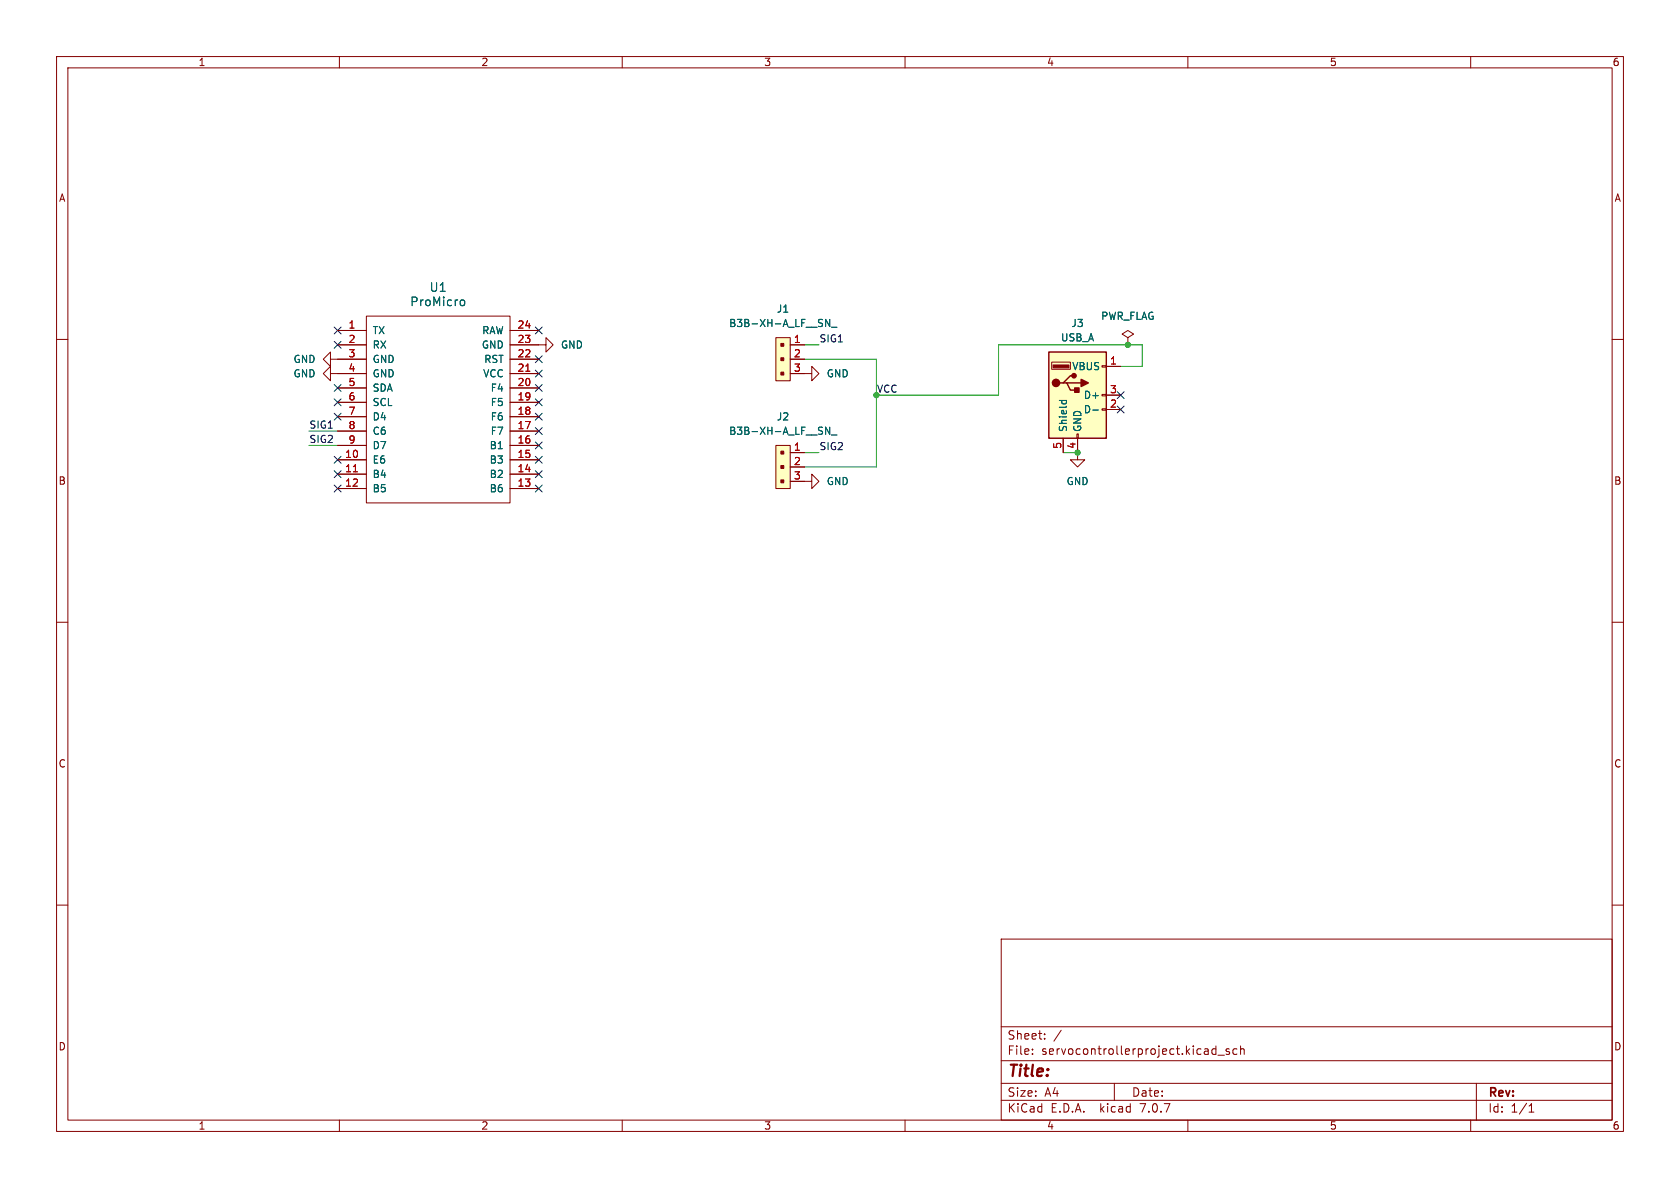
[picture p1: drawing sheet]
<svg xmlns="http://www.w3.org/2000/svg" width="297mm" height="210mm" viewBox="0 0 297 210" stroke-linecap="round" stroke-linejoin="round" font-family="sans-serif">
<g fill="none" stroke="#840000" stroke-width=".18">
<path d="M10 10h277v190h-277zM12 12h273v186h-273zM60 10v2M110 10v2M160 10v2M210 10v2M260 10v2M10 60h2M59.7 58.4h5.1M64.8 55.9h25.4v33h-25.4zM90.2 58.4h5M137.2 59.7h2.5v7.6h-2.5z"/>
<path d="M199.4 59.7l1-.6-1-.7-1 .7 1 .6v1.3M285 60h2M58.4 66v-1.2l-1.3 1.2 1.3 1.3v-1.3h6.4M58.4 63.5v-1.3l-1.3 1.3 1.3 1.3v-1.3h6.4M59.7 61h5.1M59.7 78.7h5.1M59.7 76.2h5.1M59.7 73.7h5.1M59.7 71.1h5.1M59.7 68.6h5.1M90.2 61h6.3v-1.3l1.3 1.3-1.3 1.2v-1.2M90.2 63.5h5"/>
<path d="M90.2 66h5M90.2 78.7h5M90.2 76.2h5M90.2 73.7h5M90.2 71.1h5M90.2 68.6h5M137.2 78.7h2.5v7.7h-2.5zM139.7 66h3.8v-1.2l1.3 1.2-1.3 1.3v-1.3M139.7 61h2.5M139.7 63.5h2.5M185.9 64h3.3v1.3h-3.3zM188 77.5v2.5"/>
<path d="M190.4 76.7h.2v.8h-.2zM190.5 77.5v3.8h1.3l-1.3 1.3-1.3-1.3h1.3M194.8 72.3h.8v.2h-.8zM194.8 69.7h.8v.3h-.8zM194.8 64.6h.8v.3h-.8zM195.6 64.8h2.5M195.6 72.4h2.5M195.6 69.9h2.5M199.4 61h.1M59.7 81.3h5.1M59.7 83.8h5.1M59.7 86.4h5.1"/>
<path d="M90.2 81.3h5M90.2 83.8h5M90.2 86.4h5M139.7 85.1h3.8v-1.3l1.3 1.3-1.3 1.3v-1.3M139.7 80h2.5M139.7 82.6h2.5M10 110h2M285 110h2M10 160h2M285 160h2M177 166h108v32h-108zM60 198v2"/>
<path d="M110 198v2M160 198v2M177 194.5h108M177 191.5h108M177 187.5h108M177 181.5h108M182.5 186.3v.1M182.5 185.5v.1M184.7 183.6v.1M184.7 182.8v.1M187.6 182.1l-1.3 2M197 191.5v3"/>
<path d="M210 198v2M214.4 186.3h.6M214.4 185.5h.6M215 184.9v1.5M215.3 186.5h1.2M217.3 185.5l-.3-.1-.3 .2 .1 .2 .5 .2v.3h-.6M218.7 185.5l-.5-.1-.2 .3v.4l.1 .2h.6M219.3 185.5l.2-.1 .4 .1 .1 .9M219.3 184.9v1.5M260 198v2M261 191.5v6.5M270.3 196.6h.9"/>
<path d="M270.3 195.5l.4-.4v1.5"/>
</g>
<g fill="#ffffc2" stroke="#ffffc2" stroke-width=".18">
<path d="M185.4 62.2h10.2v15.3h-10.2z"/>
<path d="M137.2 59.7h2.5v7.6h-2.5z"/>
<path d="M137.2 78.7h2.5v7.7h-2.5z"/>
</g>
<path d="M185.4 62.2h10.2v15.3h-10.2zM188 67.7h.6l.6 1.3h1.3M188.6 67.7h2.5M189.9 66.4h-.7l-1.2 1.3h-.7" fill="none" stroke="#840000" stroke-width=".25"/>
<g fill="#840000" stroke="#840000" stroke-width=".25">
<path d="M191.1 67.1l1.3 .6-1.3 .6z"/>
<path d="M190 68.6h.8v.7h-.8z"/>
<circle cx="186.7" cy="67.7" r=".63"/>
<circle cx="189.9" cy="66.4" r=".38"/>
</g>
<g fill="#840000" stroke="#840000" stroke-width=".18">
<path d="M186.2 64.5h2.8v.5h-2.8z"/>
<path d="M138 60.7h.6v.5h-.6z"/>
<path d="M138 63.2h.6v.6h-.6z"/>
<path d="M138 65.8h.6v.5h-.6z"/>
<path d="M138 79.8h.6v.5h-.6z"/>
<path d="M138 82.3h.6v.5h-.6z"/>
<path d="M138 84.8h.6v.5h-.6z"/>
</g>
<path d="M81.5 53.1l.4-.1 .3 .3-.1 .6-.2 .1h-.4M146 56.5l.7 1.2v-1.2M147 57.9h1M146 75.5l.7 1.3v-1.3M147 76.9h1M187.3 70.8h1.2M187.8 70.8l-.1 .4M188.5 70.8v.4M193.2 72.5h1" fill="none" stroke="#006464" stroke-width=".18"/>
<path d="M93 65.6h.7M62.5 83.4h.7" fill="none" stroke="#a90000" stroke-width=".18"/>
<path d="M54.6 76.2h5.1M54.6 78.7h5.1M142.2 63.5h12.7v19.1h-12.7M142.2 61h2.6M198.1 64.8h3.8v-3.8h-25.4v8.9h-21.6M142.2 80h2.6M188 80h2.5" fill="none" stroke="#009600" stroke-width=".18"/>
<g fill="none" stroke="#000084" stroke-width=".18">
<path d="M59.1 57.8l1.2 1.2M60.3 57.8l-1.2 1.2M94.6 57.8l1.3 1.2M95.9 57.8l-1.3 1.2M59.1 68l1.2 1.2M59.1 73.1l1.2 1.2M59.1 70.5l1.2 1.2M59.1 60.4l1.2 1.2M60.3 68l-1.2 1.2M60.3 73.1l-1.2 1.2M60.3 70.5l-1.2 1.2M60.3 60.4l-1.2 1.2"/>
<path d="M94.6 68l1.3 1.2M94.6 65.4l1.3 1.2M94.6 62.9l1.3 1.2M94.6 78.1l1.3 1.2M94.6 75.6l1.3 1.2M94.6 73.1l1.3 1.2M94.6 70.5l1.3 1.2M95.9 68l-1.3 1.2M95.9 65.4l-1.3 1.2M95.9 62.9l-1.3 1.2M95.9 78.1l-1.3 1.2M95.9 75.6l-1.3 1.2"/>
<path d="M95.9 73.1l-1.3 1.2M95.9 70.5l-1.3 1.2M197.5 71.8l1.2 1.2M197.5 69.2l1.2 1.3M198.7 71.8l-1.2 1.2M198.7 69.2l-1.2 1.3M59.1 80.7l1.2 1.2M59.1 83.2l1.2 1.2M59.1 85.8l1.2 1.2M60.3 80.7l-1.2 1.2M60.3 83.2l-1.2 1.2M60.3 85.8l-1.2 1.2"/>
<path d="M94.6 80.7l1.3 1.2M94.6 85.8l1.3 1.2M94.6 83.2l1.3 1.2M95.9 80.7l-1.3 1.2M95.9 85.8l-1.3 1.2M95.9 83.2l-1.3 1.2"/>
</g>
<g fill="#009600" stroke="#009600" stroke-width=".18">
<circle cx="190.5" cy="80" r=".46"/>
<circle cx="154.9" cy="69.9" r=".46"/>
<circle cx="199.4" cy="61" r=".46"/>
</g>
<text font-size="2.8" fill="#840000" x="178" y="190.9">Title:</text>
<g font-size="2.1" fill="#006464">
<text x="75.9" y="51.8">U1</text>
<text x="72.4" y="54.3">ProMicro</text>
</g>
<g font-size="2.1" fill="#840000">
<text x="178" y="184">Sheet:</text>
<text x="178" y="186.7">File:</text>
<text x="184.1" y="186.7">servocontrollerproject.kicad_sch</text>
<text x="178" y="196.9">KiCad</text>
<text x="178" y="194.1">Size:</text>
<text x="184.7" y="194.1">A4</text>
<text x="185.7" y="196.9">E.D.A.</text>
<text x="194.6" y="196.9">kicad</text>
<text x="200" y="194.1">Date:</text>
<text x="201.8" y="196.9">7.0.7</text>
<text x="263" y="194.3">Rev:</text>
<text x="263" y="196.9">Id:</text>
<text x="267.1" y="196.9">1/1</text>
</g>
<g font-size="1.8" fill="#840000">
<text x="35" y="11.9">1</text>
<text x="85" y="11.9">2</text>
<text x="135" y="11.9">3</text>
<text x="185" y="11.9">4</text>
<text x="235" y="11.9">5</text>
<text x="285" y="11.9">6</text>
<text x="10.3" y="35.9">A</text>
<text x="285.3" y="35.9">A</text>
<text x="10.3" y="85.9">B</text>
<text x="285.3" y="85.9">B</text>
<text x="10.3" y="135.9">C</text>
<text x="285.3" y="135.9">C</text>
<text x="10.3" y="185.9">D</text>
<text x="285.3" y="185.9">D</text>
<text x="35" y="199.9">1</text>
<text x="85" y="199.9">2</text>
<text x="135" y="199.9">3</text>
<text x="185" y="199.9">4</text>
<text x="235" y="199.9">5</text>
<text x="285" y="199.9">6</text>
</g>
<g font-size="1.8" fill="#a90000">
<text x="61.5" y="58.2">1</text>
<text x="91.4" y="58.2">24</text>
<text x="61.5" y="60.7">2</text>
<text x="61.5" y="63.2">3</text>
<text x="61.5" y="65.8">4</text>
<text x="91.4" y="65.8">21</text>
<text x="91.4" y="63.2">22</text>
<text x="91.4" y="60.7">23</text>
<text x="140.3" y="60.7">1</text>
<text x="140.3" y="63.2">2</text>
<text x="140.3" y="65.8">3</text>
<text x="196.1" y="64.5">1</text>
<text x="61.5" y="68.3">5</text>
<text x="61.5" y="70.9">6</text>
<text x="91.4" y="70.9">19</text>
<text x="91.4" y="68.3">20</text>
<text x="196.1" y="69.6">3</text>
<text x="61.5" y="73.4">7</text>
<text x="61.5" y="75.9">8</text>
<text x="91.4" y="75.9">17</text>
<text x="91.4" y="73.4">18</text>
<text x="196.1" y="72.1">2</text>
<text x="60.9" y="81">10</text>
<text x="60.9" y="83.6">11</text>
<text x="61.5" y="78.5">9</text>
<text x="91.4" y="83.6">14</text>
<text x="91.4" y="81">15</text>
<text x="91.4" y="78.5">16</text>
<text x="140.3" y="79.8">1</text>
<text x="140.3" y="82.3">2</text>
<text x="187.7" y="79.4" transform="rotate(-90 187.7 79.4)">5</text>
<text x="190.2" y="79.4" transform="rotate(-90 190.2 79.4)">4</text>
<text x="60.9" y="86.1">12</text>
<text x="91.4" y="86.1">13</text>
<text x="140.3" y="84.8">3</text>
</g>
<g font-size="1.8" fill="#006464">
<text x="65.8" y="59.3">TX</text>
<text x="85.1" y="59.3">RAW</text>
<text x="128.8" y="58">B3B-XH-A_LF__SN_</text>
<text x="137.2" y="55.5">J1</text>
<text x="189.3" y="58">J3</text>
<text x="194.6" y="56.7">PWR_FLAG</text>
<text x="51.8" y="64.4">GND</text>
<text x="65.8" y="61.8">RX</text>
<text x="65.8" y="64.4">GND</text>
<text x="85.1" y="61.8">GND</text>
<text x="85.5" y="64.4">RST</text>
<text x="99.1" y="61.8">GND</text>
<text x="187.5" y="60.6">USB_A</text>
<text x="189.5" y="65.6">VBUS</text>
<text x="51.8" y="66.9">GND</text>
<text x="65.8" y="66.9">GND</text>
<text x="65.8" y="69.4">SDA</text>
<text x="65.8" y="72">SCL</text>
<text x="85.3" y="66.9">VCC</text>
<text x="86.7" y="72">F5</text>
<text x="86.7" y="69.4">F4</text>
<text x="146.1" y="66.9">GND</text>
<text x="191.5" y="70.7">D+</text>
<text x="65.8" y="74.5">D4</text>
<text x="65.8" y="77.1">C6</text>
<text x="86.7" y="77.1">F7</text>
<text x="86.7" y="74.5">F6</text>
<text x="128.8" y="77.1">B3B-XH-A_LF__SN_</text>
<text x="137.2" y="74.5">J2</text>
<text x="188.8" y="76.5" transform="rotate(-90 188.8 76.5)">Shield</text>
<text x="191.4" y="76.5" transform="rotate(-90 191.4 76.5)">GND</text>
<text x="191.5" y="73.3">D-</text>
<text x="65.8" y="82.1">E6</text>
<text x="65.8" y="79.6">D7</text>
<text x="86.5" y="82.1">B3</text>
<text x="86.5" y="79.6">B1</text>
<text x="65.8" y="84.7">B4</text>
<text x="65.8" y="87.2">B5</text>
<text x="86.5" y="87.2">B6</text>
<text x="86.5" y="84.7">B2</text>
<text x="146.1" y="86">GND</text>
<text x="188.5" y="86">GND</text>
</g>
<g font-size="1.8" fill="#0f0f0f">
<text x="144.8" y="60.6">SIG1</text>
<text x="154.9" y="69.5">VCC</text>
<text x="54.6" y="75.9">SIG1</text>
<text x="54.6" y="78.4">SIG2</text>
<text x="144.8" y="79.7">SIG2</text>
</g>
</svg>
